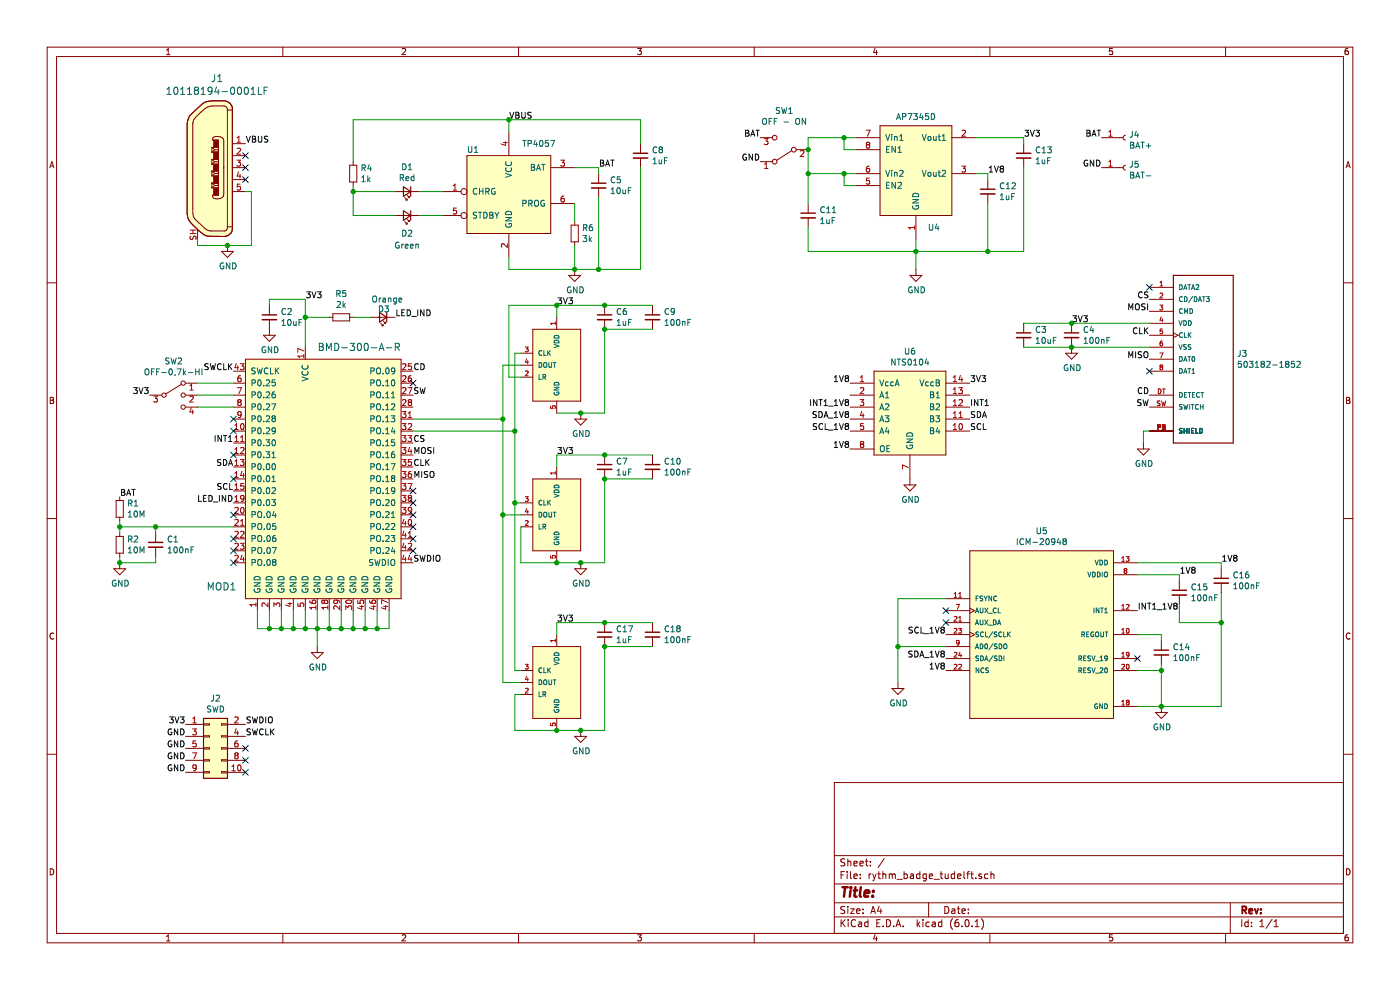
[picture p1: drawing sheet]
EESchema Schematic File Version 4
LIBS:rythm_badge_tudelft-cache
EELAYER 26 0
EELAYER END
$Descr A4 11693 8268
encoding utf-8
Sheet 1 1
Title ""
Date ""
Rev ""
Comp ""
Comment1 ""
Comment2 ""
Comment3 ""
Comment4 ""
$EndDescr
$Comp
L Device:LED_Small D3
U 1 1
P 3200 2650
F 0 "D3" H 3246 2582 50  0000 R CNN
F 1 "Orange" H 3300 2500 50  0000 R CNN
F 2 "LED_SMD:LED_0603_1608Metric" V 3200 2650 50  0001 C CNN
F 3 "~" V 3200 2650 50  0001 C CNN
F 4 "SML-D12D1WT86" H 0   0   50  0001 C CNN "MPN"
F 5 "Rohm Semiconductor" H 0   0   50  0001 C CNN "Manufacturer"
	1    3200 2650
	-1   0    0    1   
$EndComp
Text Label 6350 1150 2    50   ~ 0
BAT
$Comp
L power:GND #PWR011
U 1 1
P 7650 2250
F 0 "#PWR011" H 7650 2000 50  0001 C CNN
F 1 "GND" H 7655 2077 50  0000 C CNN
F 2 "" H 7650 2250 50  0001 C CNN
F 3 "" H 7650 2250 50  0001 C CNN
	1    7650 2250
	1    0    0    -1  
$EndComp
$Comp
L power:GND #PWR07
U 1 1
P 4800 2250
F 0 "#PWR07" H 4800 2000 50  0001 C CNN
F 1 "GND" H 4805 2077 50  0000 C CNN
F 2 "" H 4800 2250 50  0001 C CNN
F 3 "" H 4800 2250 50  0001 C CNN
	1    4800 2250
	1    0    0    -1  
$EndComp
$Comp
L Device:C_Small C11
U 1 1
P 6750 1800
F 0 "C11" H 6842 1846 50  0000 L CNN
F 1 "1uF" H 6842 1755 50  0000 L CNN
F 2 "Capacitor_SMD:C_0603_1608Metric" H 6750 1800 50  0001 C CNN
F 3 "~" H 6750 1800 50  0001 C CNN
F 4 "CL10B105KQ8NNNC" H 0   0   50  0001 C CNN "MPN"
F 5 "Samsung Electro-Mechanics" H 0   0   50  0001 C CNN "Manufacturer"
	1    6750 1800
	1    0    0    -1  
$EndComp
$Comp
L Device:C_Small C5
U 1 1
P 5000 1550
F 0 "C5" H 5092 1596 50  0000 L CNN
F 1 "10uF" H 5092 1505 50  0000 L CNN
F 2 "Capacitor_SMD:C_0603_1608Metric" H 5000 1550 50  0001 C CNN
F 3 "~" H 5000 1550 50  0001 C CNN
F 4 "JMK107ABJ106MA-T" H 0   0   50  0001 C CNN "MPN"
F 5 "Taiyo Yuden" H 0   0   50  0001 C CNN "Manufacturer"
	1    5000 1550
	1    0    0    -1  
$EndComp
Wire Wire Line
	7650 2250 7650 2100
Connection ~ 7650 2100
Wire Wire Line
	7650 2100 7650 2000
$Comp
L Device:C_Small C8
U 1 1
P 5350 1300
F 0 "C8" H 5442 1346 50  0000 L CNN
F 1 "1uF" H 5442 1255 50  0000 L CNN
F 2 "Capacitor_SMD:C_0603_1608Metric" H 5350 1300 50  0001 C CNN
F 3 "~" H 5350 1300 50  0001 C CNN
F 4 "CL10B105KQ8NNNC" H 0   0   50  0001 C CNN "MPN"
F 5 "Samsung Electro-Mechanics" H 0   0   50  0001 C CNN "Manufacturer"
	1    5350 1300
	1    0    0    -1  
$EndComp
$Comp
L Device:R_Small R6
U 1 1
P 4800 1950
F 0 "R6" H 4859 1996 50  0000 L CNN
F 1 "3k" H 4859 1905 50  0000 L CNN
F 2 "Resistor_SMD:R_0603_1608Metric" H 4800 1950 50  0001 C CNN
F 3 "~" H 4800 1950 50  0001 C CNN
F 4 "CRCW06033K00FKEAC" H 0   0   50  0001 C CNN "MPN"
F 5 "Vishay / Dale" H 0   0   50  0001 C CNN "Manufacturer"
	1    4800 1950
	1    0    0    -1  
$EndComp
$Comp
L Device:C_Small C12
U 1 1
P 8250 1600
F 0 "C12" H 8342 1646 50  0000 L CNN
F 1 "1uF" H 8342 1555 50  0000 L CNN
F 2 "Capacitor_SMD:C_0603_1608Metric" H 8250 1600 50  0001 C CNN
F 3 "~" H 8250 1600 50  0001 C CNN
F 4 "CL10B105KQ8NNNC" H 0   0   50  0001 C CNN "MPN"
F 5 "Samsung Electro-Mechanics" H 0   0   50  0001 C CNN "Manufacturer"
	1    8250 1600
	1    0    0    -1  
$EndComp
Wire Wire Line
	4800 1700 4800 1850
Wire Wire Line
	4800 2050 4800 2250
Wire Wire Line
	4800 2250 4250 2250
Wire Wire Line
	4250 2250 4250 2150
Wire Wire Line
	3500 1800 3700 1800
Wire Wire Line
	3700 1600 3500 1600
Connection ~ 4800 2250
Wire Wire Line
	4800 1400 5000 1400
Wire Wire Line
	5000 1400 5000 1450
Wire Wire Line
	5000 1650 5000 2250
Wire Wire Line
	5000 2250 4800 2250
Wire Wire Line
	5350 1400 5350 2250
Wire Wire Line
	5350 2250 5000 2250
Connection ~ 5000 2250
$Comp
L Custom_parts:TP4057 U1
U 1 1
P 4200 1650
F 0 "U1" H 3950 2050 50  0000 C CNN
F 1 "TP4057" H 4500 2100 50  0000 C CNN
F 2 "Package_TO_SOT_SMD:SOT-23-6" H 4150 2150 50  0001 C CNN
F 3 "" H 4150 2150 50  0001 C CNN
F 4 "TP4057-42-SOT26-R" H 0   0   50  0001 C CNN "MPN"
F 5 "Nanjing Extension Microelectronics" H 0   0   50  0001 C CNN "Manufacturer"
	1    4200 1650
	1    0    0    -1  
$EndComp
Wire Wire Line
	4250 1100 4250 1000
Wire Wire Line
	4250 1000 2950 1000
Text Label 4250 1000 0    50   ~ 0
VBUS
Text Label 2050 1200 0    50   ~ 0
VBUS
Text Label 5000 1400 0    50   ~ 0
BAT
$Comp
L power:GND #PWR04
U 1 1
P 2650 5400
F 0 "#PWR04" H 2650 5150 50  0001 C CNN
F 1 "GND" H 2655 5227 50  0000 C CNN
F 2 "" H 2650 5400 50  0001 C CNN
F 3 "" H 2650 5400 50  0001 C CNN
	1    2650 5400
	1    0    0    -1  
$EndComp
$Comp
L Device:C_Small C2
U 1 1
P 2250 2650
F 0 "C2" H 2342 2696 50  0000 L CNN
F 1 "10uF" H 2342 2605 50  0000 L CNN
F 2 "Capacitor_SMD:C_0603_1608Metric" H 2250 2650 50  0001 C CNN
F 3 "~" H 2250 2650 50  0001 C CNN
F 4 "JMK107ABJ106MA-T" H 0   0   50  0001 C CNN "MPN"
F 5 "Taiyo Yuden" H 0   0   50  0001 C CNN "Manufacturer"
	1    2250 2650
	1    0    0    -1  
$EndComp
Wire Wire Line
	2250 2550 2250 2500
Wire Wire Line
	2250 2500 2550 2500
Wire Wire Line
	2550 2500 2550 2650
$Comp
L power:GND #PWR03
U 1 1
P 2250 2750
F 0 "#PWR03" H 2250 2500 50  0001 C CNN
F 1 "GND" H 2255 2577 50  0000 C CNN
F 2 "" H 2250 2750 50  0001 C CNN
F 3 "" H 2250 2750 50  0001 C CNN
	1    2250 2750
	1    0    0    -1  
$EndComp
Wire Wire Line
	2150 5100 2150 5250
Wire Wire Line
	2150 5250 2250 5250
Wire Wire Line
	3250 5250 3250 5100
Wire Wire Line
	2250 5100 2250 5250
Connection ~ 2250 5250
Wire Wire Line
	2250 5250 2350 5250
Wire Wire Line
	2350 5250 2350 5100
Connection ~ 2350 5250
Wire Wire Line
	2350 5250 2450 5250
Wire Wire Line
	2450 5100 2450 5250
Connection ~ 2450 5250
Wire Wire Line
	2450 5250 2550 5250
Wire Wire Line
	2550 5100 2550 5250
Connection ~ 2550 5250
Wire Wire Line
	2550 5250 2650 5250
Wire Wire Line
	2650 5100 2650 5250
Connection ~ 2650 5250
Wire Wire Line
	2650 5250 2750 5250
Wire Wire Line
	2750 5100 2750 5250
Connection ~ 2750 5250
Wire Wire Line
	2750 5250 2850 5250
Wire Wire Line
	2850 5100 2850 5250
Connection ~ 2850 5250
Wire Wire Line
	2850 5250 2950 5250
Wire Wire Line
	2950 5100 2950 5250
Connection ~ 2950 5250
Wire Wire Line
	2950 5250 3050 5250
Wire Wire Line
	3050 5100 3050 5250
Connection ~ 3050 5250
Wire Wire Line
	3050 5250 3150 5250
Wire Wire Line
	3150 5100 3150 5250
Connection ~ 3150 5250
Wire Wire Line
	3150 5250 3250 5250
Wire Wire Line
	2650 5400 2650 5250
Text Label 3450 4700 0    50   ~ 0
SWDIO
Text Label 1950 3100 2    50   ~ 0
SWCLK
$Comp
L MP34DT05-A:MP34DT05-A U2
U 1 1
P 4650 3050
F 0 "U2" H 4650 3050 50  0001 L BNN
F 1 "MP34DT05-A" H 4650 3050 50  0001 L BNN
F 2 "custom_libs:MP34DT06" H 4650 3050 50  0001 L BNN
F 3 "None" H 4650 3050 50  0001 L BNN
F 4 "MP34DT05-A" H 4650 3050 50  0001 L BNN "Field4"
F 5 "Mic Omni-Directional -26dB 3.6Vdc Rectangular Solder Pad" H 4650 3050 50  0001 L BNN "Field5"
F 6 "Unavailable" H 4650 3050 50  0001 L BNN "Field6"
F 7 "None" H 4650 3050 50  0001 L BNN "Field7"
F 8 "STMicroelectronics" H 4650 3050 50  0001 L BNN "Field8"
F 9 "MP34DT05TR-A" H 0   0   50  0001 C CNN "MPN"
F 10 "STMicroelectronics" H 0   0   50  0001 C CNN "Manufacturer"
	1    4650 3050
	1    0    0    -1  
$EndComp
$Comp
L Device:C_Small C6
U 1 1
P 5050 2650
F 0 "C6" H 5142 2696 50  0000 L CNN
F 1 "1uF" H 5142 2605 50  0000 L CNN
F 2 "Capacitor_SMD:C_0603_1608Metric" H 5050 2650 50  0001 C CNN
F 3 "~" H 5050 2650 50  0001 C CNN
F 4 "CL10B105KQ8NNNC" H 0   0   50  0001 C CNN "MPN"
F 5 "Samsung Electro-Mechanics" H 0   0   50  0001 C CNN "Manufacturer"
	1    5050 2650
	1    0    0    -1  
$EndComp
$Comp
L Device:C_Small C9
U 1 1
P 5450 2650
F 0 "C9" H 5542 2696 50  0000 L CNN
F 1 "100nF" H 5542 2605 50  0000 L CNN
F 2 "Capacitor_SMD:C_0603_1608Metric" H 5450 2650 50  0001 C CNN
F 3 "~" H 5450 2650 50  0001 C CNN
F 4 "CL10B104KB8NNNC" H 0   0   50  0001 C CNN "MPN"
F 5 "Samsung Electro-Mechanics" H 0   0   50  0001 C CNN "Manufacturer"
	1    5450 2650
	1    0    0    -1  
$EndComp
Wire Wire Line
	5450 2550 5050 2550
Wire Wire Line
	4650 2550 4650 2650
Connection ~ 5050 2550
Wire Wire Line
	5050 2550 4650 2550
Wire Wire Line
	5450 2750 5050 2750
Wire Wire Line
	5050 2750 5050 3450
Wire Wire Line
	5050 3450 4850 3450
Connection ~ 5050 2750
$Comp
L power:GND #PWR08
U 1 1
P 4850 3450
F 0 "#PWR08" H 4850 3200 50  0001 C CNN
F 1 "GND" H 4855 3277 50  0000 C CNN
F 2 "" H 4850 3450 50  0001 C CNN
F 3 "" H 4850 3450 50  0001 C CNN
	1    4850 3450
	1    0    0    -1  
$EndComp
Connection ~ 4850 3450
Wire Wire Line
	4850 3450 4650 3450
Text Label 4650 2550 0    50   ~ 0
3V3
$Comp
L MP34DT05-A:MP34DT05-A U3
U 1 1
P 4650 4300
F 0 "U3" H 4650 4300 50  0001 L BNN
F 1 "MP34DT05-A" H 4650 4300 50  0001 L BNN
F 2 "custom_libs:MP34DT06" H 4650 4300 50  0001 L BNN
F 3 "None" H 4650 4300 50  0001 L BNN
F 4 "MP34DT05-A" H 4650 4300 50  0001 L BNN "Field4"
F 5 "Mic Omni-Directional -26dB 3.6Vdc Rectangular Solder Pad" H 4650 4300 50  0001 L BNN "Field5"
F 6 "Unavailable" H 4650 4300 50  0001 L BNN "Field6"
F 7 "None" H 4650 4300 50  0001 L BNN "Field7"
F 8 "STMicroelectronics" H 4650 4300 50  0001 L BNN "Field8"
F 9 "MP34DT05TR-A" H 0   0   50  0001 C CNN "MPN"
F 10 "STMicroelectronics" H 0   0   50  0001 C CNN "Manufacturer"
	1    4650 4300
	1    0    0    -1  
$EndComp
$Comp
L Device:C_Small C7
U 1 1
P 5050 3900
F 0 "C7" H 5142 3946 50  0000 L CNN
F 1 "1uF" H 5142 3855 50  0000 L CNN
F 2 "Capacitor_SMD:C_0603_1608Metric" H 5050 3900 50  0001 C CNN
F 3 "~" H 5050 3900 50  0001 C CNN
F 4 "CL10B105KQ8NNNC" H 0   0   50  0001 C CNN "MPN"
F 5 "Samsung Electro-Mechanics" H 0   0   50  0001 C CNN "Manufacturer"
	1    5050 3900
	1    0    0    -1  
$EndComp
$Comp
L Device:C_Small C10
U 1 1
P 5450 3900
F 0 "C10" H 5542 3946 50  0000 L CNN
F 1 "100nF" H 5542 3855 50  0000 L CNN
F 2 "Capacitor_SMD:C_0603_1608Metric" H 5450 3900 50  0001 C CNN
F 3 "~" H 5450 3900 50  0001 C CNN
F 4 "CL10B104KB8NNNC" H 0   0   50  0001 C CNN "MPN"
F 5 "Samsung Electro-Mechanics" H 0   0   50  0001 C CNN "Manufacturer"
	1    5450 3900
	1    0    0    -1  
$EndComp
Wire Wire Line
	5450 3800 5050 3800
Wire Wire Line
	4650 3800 4650 3900
Connection ~ 5050 3800
Wire Wire Line
	5050 3800 4650 3800
Wire Wire Line
	5450 4000 5050 4000
Wire Wire Line
	5050 4000 5050 4700
Wire Wire Line
	5050 4700 4850 4700
Connection ~ 5050 4000
$Comp
L power:GND #PWR09
U 1 1
P 4850 4700
F 0 "#PWR09" H 4850 4450 50  0001 C CNN
F 1 "GND" H 4855 4527 50  0000 C CNN
F 2 "" H 4850 4700 50  0001 C CNN
F 3 "" H 4850 4700 50  0001 C CNN
	1    4850 4700
	1    0    0    -1  
$EndComp
Connection ~ 4850 4700
Wire Wire Line
	4850 4700 4650 4700
Text Label 4650 3800 0    50   ~ 0
3V3
Wire Wire Line
	4350 4300 4200 4300
Wire Wire Line
	4200 4300 4200 3500
Wire Wire Line
	4200 3050 4350 3050
Wire Wire Line
	4350 2950 4300 2950
Wire Wire Line
	4300 2950 4300 3600
Wire Wire Line
	4300 4200 4350 4200
Wire Wire Line
	4350 4400 4350 4700
Wire Wire Line
	4350 4700 4650 4700
Connection ~ 4650 4700
Wire Wire Line
	4350 3150 4250 3150
Wire Wire Line
	4250 3150 4250 2550
Wire Wire Line
	4250 2550 4650 2550
Connection ~ 4650 2550
Wire Wire Line
	3450 3500 4200 3500
Connection ~ 4200 3500
Wire Wire Line
	4200 3500 4200 3050
Wire Wire Line
	3450 3600 4300 3600
Connection ~ 4300 3600
Wire Wire Line
	4300 3600 4300 4200
$Comp
L Device:C_Small C1
U 1 1
P 1300 4550
F 0 "C1" H 1392 4596 50  0000 L CNN
F 1 "100nF" H 1392 4505 50  0000 L CNN
F 2 "Capacitor_SMD:C_0603_1608Metric" H 1300 4550 50  0001 C CNN
F 3 "~" H 1300 4550 50  0001 C CNN
F 4 "CL10B104KB8NNNC" H 0   0   50  0001 C CNN "MPN"
F 5 "Samsung Electro-Mechanics" H 0   0   50  0001 C CNN "Manufacturer"
	1    1300 4550
	1    0    0    -1  
$EndComp
$Comp
L Device:R_Small R2
U 1 1
P 1000 4550
F 0 "R2" H 1059 4596 50  0000 L CNN
F 1 "10M" H 1059 4505 50  0000 L CNN
F 2 "Resistor_SMD:R_0603_1608Metric" H 1000 4550 50  0001 C CNN
F 3 "~" H 1000 4550 50  0001 C CNN
F 4 "CRCW060310M0FKEAC" H 0   0   50  0001 C CNN "MPN"
F 5 "Vishay / Dale" H 0   0   50  0001 C CNN "Manufacturer"
	1    1000 4550
	1    0    0    -1  
$EndComp
$Comp
L Device:R_Small R1
U 1 1
P 1000 4250
F 0 "R1" H 1059 4296 50  0000 L CNN
F 1 "10M" H 1059 4205 50  0000 L CNN
F 2 "Resistor_SMD:R_0603_1608Metric" H 1000 4250 50  0001 C CNN
F 3 "~" H 1000 4250 50  0001 C CNN
F 4 "CRCW060310M0FKEAC" H 0   0   50  0001 C CNN "MPN"
F 5 "Vishay / Dale" H 0   0   50  0001 C CNN "Manufacturer"
	1    1000 4250
	1    0    0    -1  
$EndComp
Wire Wire Line
	1000 4350 1000 4400
Wire Wire Line
	1300 4450 1300 4400
Wire Wire Line
	1300 4400 1000 4400
Connection ~ 1000 4400
Wire Wire Line
	1000 4400 1000 4450
Wire Wire Line
	1300 4650 1300 4700
Wire Wire Line
	1300 4700 1000 4700
Wire Wire Line
	1000 4700 1000 4650
$Comp
L power:GND #PWR01
U 1 1
P 1000 4700
F 0 "#PWR01" H 1000 4450 50  0001 C CNN
F 1 "GND" H 1005 4527 50  0000 C CNN
F 2 "" H 1000 4700 50  0001 C CNN
F 3 "" H 1000 4700 50  0001 C CNN
	1    1000 4700
	1    0    0    -1  
$EndComp
Connection ~ 1000 4700
Wire Wire Line
	1300 4400 1950 4400
Connection ~ 1300 4400
Text Label 1000 4150 0    50   ~ 0
BAT
$Comp
L Device:R_Small R5
U 1 1
P 2850 2650
F 0 "R5" V 2654 2650 50  0000 C CNN
F 1 "2k" V 2745 2650 50  0000 C CNN
F 2 "Resistor_SMD:R_0603_1608Metric" H 2850 2650 50  0001 C CNN
F 3 "~" H 2850 2650 50  0001 C CNN
F 4 "CRCW06032K00FKEAC" H 0   0   50  0001 C CNN "MPN"
F 5 "Vishay / Dale" H 0   0   50  0001 C CNN "Manufacturer"
	1    2850 2650
	0    1    1    0   
$EndComp
Wire Wire Line
	2550 2650 2750 2650
Connection ~ 2550 2650
Wire Wire Line
	2550 2650 2550 2900
$Comp
L power:GND #PWR06
U 1 1
P 9550 3700
F 0 "#PWR06" H 9550 3450 50  0001 C CNN
F 1 "GND" H 9555 3527 50  0000 C CNN
F 2 "" H 9550 3700 50  0001 C CNN
F 3 "" H 9550 3700 50  0001 C CNN
	1    9550 3700
	1    0    0    -1  
$EndComp
$Comp
L Device:C_Small C4
U 1 1
P 8950 2800
F 0 "C4" H 9042 2846 50  0000 L CNN
F 1 "100nF" H 9042 2755 50  0000 L CNN
F 2 "Capacitor_SMD:C_0603_1608Metric" H 8950 2800 50  0001 C CNN
F 3 "~" H 8950 2800 50  0001 C CNN
F 4 "CL10B104KB8NNNC" H 0   0   50  0001 C CNN "MPN"
F 5 "Samsung Electro-Mechanics" H 0   0   50  0001 C CNN "Manufacturer"
	1    8950 2800
	1    0    0    -1  
$EndComp
$Comp
L Device:C_Small C3
U 1 1
P 8550 2800
F 0 "C3" H 8642 2846 50  0000 L CNN
F 1 "10uF" H 8642 2755 50  0000 L CNN
F 2 "Capacitor_SMD:C_0603_1608Metric" H 8550 2800 50  0001 C CNN
F 3 "~" H 8550 2800 50  0001 C CNN
F 4 "JMK107ABJ106MA-T" H 0   0   50  0001 C CNN "MPN"
F 5 "Taiyo Yuden" H 0   0   50  0001 C CNN "Manufacturer"
	1    8550 2800
	1    0    0    -1  
$EndComp
Wire Wire Line
	9600 2700 8950 2700
Connection ~ 8950 2700
Wire Wire Line
	8950 2700 8550 2700
Wire Wire Line
	8550 2900 8950 2900
Connection ~ 8950 2900
Text Label 9600 2500 2    50   ~ 0
CS
Text Label 9600 2600 2    50   ~ 0
MOSI
Text Label 9600 3000 2    50   ~ 0
MISO
Text Label 9600 2800 2    50   ~ 0
CLK
Wire Wire Line
	9600 2900 8950 2900
$Comp
L power:GND #PWR05
U 1 1
P 8950 2900
F 0 "#PWR05" H 8950 2650 50  0001 C CNN
F 1 "GND" H 8955 2727 50  0000 C CNN
F 2 "" H 8950 2900 50  0001 C CNN
F 3 "" H 8950 2900 50  0001 C CNN
	1    8950 2900
	1    0    0    -1  
$EndComp
Text Label 9600 3300 2    50   ~ 0
CD
Text Label 9500 5100 0    50   ~ 0
INT1_1V8
$Comp
L power:GND #PWR014
U 1 1
P 9700 5900
F 0 "#PWR014" H 9700 5650 50  0001 C CNN
F 1 "GND" H 9705 5727 50  0000 C CNN
F 2 "" H 9700 5900 50  0001 C CNN
F 3 "" H 9700 5900 50  0001 C CNN
	1    9700 5900
	1    0    0    -1  
$EndComp
$Comp
L Device:C_Small C16
U 1 1
P 10200 4850
F 0 "C16" H 10292 4896 50  0000 L CNN
F 1 "100nF" H 10292 4805 50  0000 L CNN
F 2 "Capacitor_SMD:C_0603_1608Metric" H 10200 4850 50  0001 C CNN
F 3 "~" H 10200 4850 50  0001 C CNN
F 4 "CL10B104KB8NNNC" H 0   0   50  0001 C CNN "MPN"
F 5 "Samsung Electro-Mechanics" H 0   0   50  0001 C CNN "Manufacturer"
	1    10200 4850
	1    0    0    -1  
$EndComp
Text Label 7900 5500 2    50   ~ 0
SDA_1V8
Text Label 7900 5300 2    50   ~ 0
SCL_1V8
Text Label 1950 3900 2    50   ~ 0
SDA
Text Label 1950 4100 2    50   ~ 0
SCL
Text Label 1950 3700 2    50   ~ 0
INT1
NoConn ~ 1950 3600
NoConn ~ 1950 4300
NoConn ~ 3450 4600
NoConn ~ 3450 4100
NoConn ~ 3450 3200
Text Label 3450 3700 0    50   ~ 0
CS
Text Label 3450 3800 0    50   ~ 0
MOSI
Text Label 3450 3900 0    50   ~ 0
CLK
Text Label 3450 4000 0    50   ~ 0
MISO
Text Label 3450 3100 0    50   ~ 0
CD
$Comp
L Device:LED_Small D2
U 1 1
P 3400 1800
F 0 "D2" H 3400 1950 50  0000 C CNN
F 1 "Green" H 3400 2050 50  0000 C CNN
F 2 "LED_SMD:LED_0603_1608Metric" V 3400 1800 50  0001 C CNN
F 3 "~" V 3400 1800 50  0001 C CNN
F 4 "SML-D12M8WT86" H 0   0   50  0001 C CNN "MPN"
F 5 "Rohm Semiconductor" H 0   0   50  0001 C CNN "Manufacturer"
	1    3400 1800
	-1   0    0    1   
$EndComp
$Comp
L Device:LED_Small D1
U 1 1
P 3400 1600
F 0 "D1" H 3400 1395 50  0000 C CNN
F 1 "Red" H 3400 1486 50  0000 C CNN
F 2 "LED_SMD:LED_0603_1608Metric" V 3400 1600 50  0001 C CNN
F 3 "~" V 3400 1600 50  0001 C CNN
F 4 "SML-D12V1WT86" H 0   0   50  0001 C CNN "MPN"
F 5 "Rohm Semiconductor" H 0   0   50  0001 C CNN "Manufacturer"
	1    3400 1600
	-1   0    0    1   
$EndComp
$Comp
L Device:R_Small R4
U 1 1
P 2950 1450
F 0 "R4" H 2891 1404 50  0000 R CNN
F 1 "1k" H 2891 1495 50  0000 R CNN
F 2 "Resistor_SMD:R_0603_1608Metric" H 2950 1450 50  0001 C CNN
F 3 "~" H 2950 1450 50  0001 C CNN
F 4 "CRCW06031K00FKEAC" H 0   0   50  0001 C CNN "MPN"
F 5 "Vishay / Dale" H 0   0   50  0001 C CNN "Manufacturer"
	1    2950 1450
	-1   0    0    1   
$EndComp
Wire Wire Line
	2950 1800 3300 1800
Wire Wire Line
	2950 1550 2950 1600
Wire Wire Line
	2950 1600 3300 1600
Wire Wire Line
	2950 1350 2950 1000
Text Label 1550 6050 2    50   ~ 0
3V3
Text Label 2050 6050 0    50   ~ 0
SWDIO
Text Label 2050 6150 0    50   ~ 0
SWCLK
NoConn ~ 2050 6250
NoConn ~ 2050 6350
NoConn ~ 2050 6450
Text Label 1550 6150 2    50   ~ 0
GND
Text Label 1550 6250 2    50   ~ 0
GND
Text Label 1550 6350 2    50   ~ 0
GND
Text Label 1550 6450 2    50   ~ 0
GND
$Comp
L Connector_Generic:Conn_02x05_Odd_Even J2
U 1 1
P 1750 6250
F 0 "J2" H 1800 6667 50  0000 C CNN
F 1 "SWD" H 1800 6576 50  0000 C CNN
F 2 "Connector_PinHeader_1.27mm:PinHeader_2x05_P1.27mm_Vertical" H 1750 6250 50  0001 C CNN
F 3 "~" H 1750 6250 50  0001 C CNN
	1    1750 6250
	1    0    0    -1  
$EndComp
$Comp
L Connector:Conn_01x01_Female J4
U 1 1
P 9400 1150
F 0 "J4" H 9428 1176 50  0000 L CNN
F 1 "BAT+" H 9428 1085 50  0000 L CNN
F 2 "Connector_Wire:SolderWirePad_1x01_Drill1.2mm" H 9400 1150 50  0001 C CNN
F 3 "~" H 9400 1150 50  0001 C CNN
	1    9400 1150
	1    0    0    -1  
$EndComp
$Comp
L Connector:Conn_01x01_Female J5
U 1 1
P 9400 1400
F 0 "J5" H 9428 1426 50  0000 L CNN
F 1 "BAT-" H 9428 1335 50  0000 L CNN
F 2 "Connector_Wire:SolderWirePad_1x01_Drill1.2mm" H 9400 1400 50  0001 C CNN
F 3 "~" H 9400 1400 50  0001 C CNN
	1    9400 1400
	1    0    0    -1  
$EndComp
Text Label 9200 1150 2    50   ~ 0
BAT
Text Label 9200 1400 2    50   ~ 0
GND
Text Label 8950 2700 0    50   ~ 0
3V3
NoConn ~ 1950 4700
NoConn ~ 1950 4600
NoConn ~ 1950 4500
$Comp
L dk_RF-Transceiver-Modules:BMD-300-A-R MOD1
U 1 1
P 2650 4100
F 0 "MOD1" H 1850 3300 60  0000 C CNN
F 1 "BMD-300-A-R" H 3000 5300 60  0000 C CNN
F 2 "digikey-footprints:Bluetooth_Module_BMD-300" H 2850 4300 60  0001 L CNN
F 3 "http://go.rigado.com/BMD-300-Data-Sheet" H 2850 4400 60  0001 L CNN
F 4 "1604-1006-1-ND" H 2850 4500 60  0001 L CNN "Digi-Key_PN"
F 5 "BMD-300-A-R" H 2850 4600 60  0001 L CNN "MPN"
F 6 "RF/IF and RFID" H 2850 4700 60  0001 L CNN "Category"
F 7 "RF Transceiver Modules" H 2850 4800 60  0001 L CNN "Family"
F 8 "http://go.rigado.com/BMD-300-Data-Sheet" H 2850 4900 60  0001 L CNN "DK_Datasheet_Link"
F 9 "/product-detail/en/rigado-inc/BMD-300-A-R/1604-1006-1-ND/5878285" H 2850 5000 60  0001 L CNN "DK_Detail_Page"
F 10 "MOD BLE 5.0 NORDIC NRF52832 SOC" H 2850 5100 60  0001 L CNN "Description"
F 11 "Rigado, Inc." H 2850 5200 60  0001 L CNN "Manufacturer"
F 12 "Active" H 2850 5300 60  0001 L CNN "Status"
	1    2650 4100
	1    0    0    -1  
$EndComp
NoConn ~ 3450 4200
NoConn ~ 3450 4400
NoConn ~ 3450 4500
$Comp
L 503182-1852:503182-1852 J3
U 1 1
P 9800 3000
F 0 "J3" H 10329 3046 50  0000 L CNN
F 1 "503182-1852" H 10329 2955 50  0000 L CNN
F 2 "503182-1852:MOLEX_503182-1852" H 9800 3000 50  0001 L BNN
F 3 "WM12834CT-ND" H 9800 3000 50  0001 L BNN
F 4 "Molex" H 9800 3000 50  0001 L BNN "Field4"
F 5 "MICRO SD NORMAL ULTRALOWPRO8CKTE" H 9800 3000 50  0001 L BNN "Field5"
F 6 "https://www.digikey.com/product-detail/en/molex/5031821852/WM12834CT-ND/5823232?utm_source=snapeda&utm_medium=aggregator&utm_campaign=symbol" H 9800 3000 50  0001 L BNN "Field6"
F 7 "5031821852" H 9800 3000 50  0001 L BNN "Field7"
F 8 "None" H 9800 3000 50  0001 L BNN "Field8"
F 9 "503182-1852" H 0   0   50  0001 C CNN "MPN"
F 10 "Molex" H 0   0   50  0001 C CNN "Manufacturer"
	1    9800 3000
	1    0    0    -1  
$EndComp
NoConn ~ 9600 2400
NoConn ~ 9600 3100
Wire Wire Line
	9550 3700 9550 3600
Wire Wire Line
	9550 3600 9600 3600
Text Label 9600 3400 2    50   ~ 0
SW
Text Label 3450 3300 0    50   ~ 0
SW
$Comp
L Custom_parts:AP7345D U4
U 1 1
P 7650 1350
F 0 "U4" H 7800 800 50  0000 C CNN
F 1 "AP7345D" H 7650 1724 50  0000 C CNN
F 2 "Package_DFN_QFN:X2-DFN1612-8" H 7500 1450 50  0001 C CNN
F 3 "" H 7500 1450 50  0001 C CNN
F 4 "AP7345D-3318RH4-7" H 0   0   50  0001 C CNN "MPN"
F 5 "Diodes Incorporated" H 0   0   50  0001 C CNN "Manufacturer"
	1    7650 1350
	1    0    0    -1  
$EndComp
Wire Wire Line
	6750 1250 6750 1150
Wire Wire Line
	6750 1150 7050 1150
Wire Wire Line
	7150 1450 7050 1450
Wire Wire Line
	6750 1450 6750 1250
Connection ~ 6750 1250
$Comp
L Device:C_Small C13
U 1 1
P 8550 1300
F 0 "C13" H 8642 1346 50  0000 L CNN
F 1 "1uF" H 8642 1255 50  0000 L CNN
F 2 "Capacitor_SMD:C_0603_1608Metric" H 8550 1300 50  0001 C CNN
F 3 "~" H 8550 1300 50  0001 C CNN
F 4 "CL10B105KQ8NNNC" H 0   0   50  0001 C CNN "MPN"
F 5 "Samsung Electro-Mechanics" H 0   0   50  0001 C CNN "Manufacturer"
	1    8550 1300
	1    0    0    -1  
$EndComp
Wire Wire Line
	8150 1150 8550 1150
Wire Wire Line
	8550 1150 8550 1200
Text Label 8550 1150 0    50   ~ 0
3V3
Wire Wire Line
	8150 1450 8250 1450
Wire Wire Line
	8250 1450 8250 1500
Text Label 8250 1450 0    50   ~ 0
1V8
Wire Wire Line
	8250 1700 8250 2100
Wire Wire Line
	7650 2100 8250 2100
Wire Wire Line
	8550 1400 8550 2100
Wire Wire Line
	8550 2100 8250 2100
Connection ~ 8250 2100
$Comp
L Switch:SW_SPDT SW1
U 1 1
P 6550 1250
F 0 "SW1" H 6550 925 50  0000 C CNN
F 1 "OFF - ON" H 6550 1016 50  0000 C CNN
F 2 "Button_Switch_SMD:SW_SPDT_PCM12" H 6550 1250 50  0001 C CNN
F 3 "" H 6550 1250 50  0001 C CNN
F 4 "PCM12SMTR" H 0   0   50  0001 C CNN "MPN"
F 5 "C&K Switches" H 0   0   50  0001 C CNN "Manufacturer"
	1    6550 1250
	-1   0    0    1   
$EndComp
Text Label 6350 1350 2    50   ~ 0
GND
Text Label 2550 2500 0    50   ~ 0
3V3
$Comp
L ICM-20948:ICM-20948 U5
U 1 1
P 8700 5300
F 0 "U5" H 8700 6165 50  0000 C CNN
F 1 "ICM-20948" H 8700 6074 50  0000 C CNN
F 2 "ICM-20948:QFN40P300X300X105-24N" H 8700 5300 50  0001 L BNN
F 3 "https://www.digikey.com/product-detail/en/tdk-invensense/ICM-20948/1428-1123-1-ND/7062698?utm_source=snapeda&utm_medium=aggregator&utm_campaign=symbol" H 8700 5300 50  0001 L BNN
F 4 "9 Axis=3 Axis Gyro+3 Axis Accel+Compass. Pin For Pin With m" H 8700 5300 50  0001 L BNN "Field4"
F 5 "TDK InvenSense" H 8700 5300 50  0001 L BNN "Field5"
F 6 "1428-1123-1-ND" H 8700 5300 50  0001 L BNN "Field6"
F 7 "ICM-20948" H 8700 5300 50  0001 L BNN "Field7"
F 8 "QFN-24 InvenSense" H 8700 5300 50  0001 L BNN "Field8"
F 9 "ICM-20948" H 0   0   50  0001 C CNN "MPN"
F 10 "TDK" H 0   0   50  0001 C CNN "Manufacturer"
	1    8700 5300
	1    0    0    -1  
$EndComp
$Comp
L Device:C_Small C15
U 1 1
P 9850 4950
F 0 "C15" H 9942 4996 50  0000 L CNN
F 1 "100nF" H 9942 4905 50  0000 L CNN
F 2 "Capacitor_SMD:C_0603_1608Metric" H 9850 4950 50  0001 C CNN
F 3 "~" H 9850 4950 50  0001 C CNN
F 4 "CL10B104KB8NNNC" H 0   0   50  0001 C CNN "MPN"
F 5 "Samsung Electro-Mechanics" H 0   0   50  0001 C CNN "Manufacturer"
	1    9850 4950
	1    0    0    -1  
$EndComp
$Comp
L Device:C_Small C14
U 1 1
P 9700 5450
F 0 "C14" H 9792 5496 50  0000 L CNN
F 1 "100nF" H 9792 5405 50  0000 L CNN
F 2 "Capacitor_SMD:C_0603_1608Metric" H 9700 5450 50  0001 C CNN
F 3 "~" H 9700 5450 50  0001 C CNN
F 4 "CL10B104KB8NNNC" H 0   0   50  0001 C CNN "MPN"
F 5 "Samsung Electro-Mechanics" H 0   0   50  0001 C CNN "Manufacturer"
	1    9700 5450
	1    0    0    -1  
$EndComp
Wire Wire Line
	9500 4700 10200 4700
Wire Wire Line
	10200 4700 10200 4750
Wire Wire Line
	9850 5050 9850 5200
Wire Wire Line
	9850 5200 10200 5200
Wire Wire Line
	10200 5200 10200 4950
Wire Wire Line
	9500 5300 9700 5300
Wire Wire Line
	9700 5300 9700 5350
Wire Wire Line
	10200 5200 10200 5900
Wire Wire Line
	10200 5900 9700 5900
Connection ~ 10200 5200
Wire Wire Line
	9700 5550 9700 5600
Connection ~ 9700 5900
Wire Wire Line
	9700 5900 9500 5900
NoConn ~ 7900 5100
Wire Wire Line
	7900 5400 7500 5400
Wire Wire Line
	7500 5400 7500 5700
Wire Wire Line
	7900 5000 7500 5000
Wire Wire Line
	7500 5000 7500 5400
Connection ~ 7500 5400
NoConn ~ 9500 5500
Wire Wire Line
	9500 5600 9700 5600
Connection ~ 9700 5600
Wire Wire Line
	9700 5600 9700 5900
NoConn ~ 7900 5200
$Comp
L power:GND #PWR010
U 1 1
P 7500 5700
F 0 "#PWR010" H 7500 5450 50  0001 C CNN
F 1 "GND" H 7505 5527 50  0000 C CNN
F 2 "" H 7500 5700 50  0001 C CNN
F 3 "" H 7500 5700 50  0001 C CNN
	1    7500 5700
	1    0    0    -1  
$EndComp
Text Label 9850 4800 0    50   ~ 0
1V8
Text Label 7900 5600 2    50   ~ 0
1V8
Text Label 7100 3200 2    50   ~ 0
1V8
Text Label 7100 3500 2    50   ~ 0
SDA_1V8
Text Label 7100 3600 2    50   ~ 0
SCL_1V8
Text Label 8100 3500 0    50   ~ 0
SDA
Text Label 8100 3600 0    50   ~ 0
SCL
$Comp
L power:GND #PWR013
U 1 1
P 7600 4000
F 0 "#PWR013" H 7600 3750 50  0001 C CNN
F 1 "GND" H 7605 3827 50  0000 C CNN
F 2 "" H 7600 4000 50  0001 C CNN
F 3 "" H 7600 4000 50  0001 C CNN
	1    7600 4000
	1    0    0    -1  
$EndComp
NoConn ~ 1950 3500
$Comp
L Switch:SW_SP3T SW2
U 1 1
P 1450 3300
F 0 "SW2" H 1450 3583 50  0000 C CNN
F 1 "OFF-0,7k-HI" H 1450 3492 50  0000 C CNN
F 2 "Button_Switch_SMD:SW_SP3T_PCM13" H 825 3475 50  0001 C CNN
F 3 "" H 825 3475 50  0001 C CNN
F 4 "PCM13SMTR" H 0   0   50  0001 C CNN "MPN"
F 5 "C&K Switches" H 0   0   50  0001 C CNN "Manufacturer"
	1    1450 3300
	1    0    0    -1  
$EndComp
Text Label 1250 3300 2    50   ~ 0
3V3
Wire Wire Line
	1650 3200 1950 3200
Wire Wire Line
	1950 3300 1650 3300
Wire Wire Line
	1650 3400 1950 3400
NoConn ~ 2050 1300
NoConn ~ 2050 1400
NoConn ~ 2050 1500
$Comp
L power:GND #PWR0101
U 1 1
P 1900 2050
F 0 "#PWR0101" H 1900 1800 50  0001 C CNN
F 1 "GND" H 1905 1877 50  0000 C CNN
F 2 "" H 1900 2050 50  0001 C CNN
F 3 "" H 1900 2050 50  0001 C CNN
	1    1900 2050
	1    0    0    -1  
$EndComp
Wire Wire Line
	2950 1800 2950 1600
Connection ~ 2950 1600
$Comp
L dk_USB-DVI-HDMI-Connectors:10118194-0001LF J1
U 1 1
P 1750 1400
F 0 "J1" H 1813 2145 60  0000 C CNN
F 1 "10118194-0001LF" H 1813 2039 60  0000 C CNN
F 2 "digikey-footprints:USB_Micro_B_Female_10118194-0001LF" H 1950 1600 60  0001 L CNN
F 3 "http://www.amphenol-icc.com/media/wysiwyg/files/drawing/10118194.pdf" H 1950 1700 60  0001 L CNN
F 4 "609-4618-1-ND" H 1950 1800 60  0001 L CNN "Digi-Key_PN"
F 5 "10118194-0011LF" H 1950 1900 60  0001 L CNN "MPN"
F 6 "Connectors, Interconnects" H 1950 2000 60  0001 L CNN "Category"
F 7 "USB, DVI, HDMI Connectors" H 1950 2100 60  0001 L CNN "Family"
F 8 "http://www.amphenol-icc.com/media/wysiwyg/files/drawing/10118194.pdf" H 1950 2200 60  0001 L CNN "DK_Datasheet_Link"
F 9 "/product-detail/en/amphenol-icc-fci/10118194-0001LF/609-4618-1-ND/2785382" H 1950 2300 60  0001 L CNN "DK_Detail_Page"
F 10 "CONN RCPT USB2.0 MICRO B SMD R/A" H 1950 2400 60  0001 L CNN "Description"
F 11 "Amphenol ICC (FCI)" H 1950 2500 60  0001 L CNN "Manufacturer"
F 12 "Active" H 1950 2600 60  0001 L CNN "Status"
	1    1750 1400
	1    0    0    -1  
$EndComp
Wire Wire Line
	2050 1600 2100 1600
Wire Wire Line
	2100 1600 2100 2050
Wire Wire Line
	2100 2050 1900 2050
Wire Wire Line
	1650 2050 1650 2000
Connection ~ 1900 2050
Wire Wire Line
	1900 2050 1650 2050
Wire Wire Line
	4250 1000 5350 1000
Wire Wire Line
	5350 1000 5350 1200
Connection ~ 4250 1000
Wire Wire Line
	7150 1550 7050 1550
Wire Wire Line
	7050 1550 7050 1450
Connection ~ 7050 1450
Wire Wire Line
	7050 1450 6750 1450
Wire Wire Line
	7150 1250 7050 1250
Wire Wire Line
	7050 1250 7050 1150
Connection ~ 7050 1150
Wire Wire Line
	7050 1150 7150 1150
Wire Wire Line
	6750 2100 6750 1900
Wire Wire Line
	6750 2100 7650 2100
Wire Wire Line
	6750 1700 6750 1450
Connection ~ 6750 1450
Wire Wire Line
	2950 2650 3100 2650
Text Label 1950 4200 2    50   ~ 0
LED_IND
Text Label 3300 2650 0    50   ~ 0
LED_IND
NoConn ~ 1950 4000
NoConn ~ 1950 3800
NoConn ~ 3450 4300
$Comp
L Custom_parts:NTS0104 U6
U 1 1
P 7600 3450
F 0 "U6" H 7600 3965 50  0000 C CNN
F 1 "NTS0104" H 7600 3874 50  0000 C CNN
F 2 "QFN50PX250X300X100-15N:QFN50PX250X300X100-15N" H 7600 3450 50  0001 C CNN
F 3 "" H 7600 3450 50  0001 C CNN
F 4 "NTS0104BQ,115" H 0   0   50  0001 C CNN "MPN"
F 5 "NXP" H 0   0   50  0001 C CNN "Manufacturer"
	1    7600 3450
	1    0    0    -1  
$EndComp
Wire Wire Line
	9850 4850 9850 4800
Wire Wire Line
	9850 4800 9500 4800
Text Label 10200 4700 0    50   ~ 0
1V8
Text Label 8100 3200 0    50   ~ 0
3V3
Text Label 7100 3400 2    50   ~ 0
INT1_1V8
Text Label 8100 3400 0    50   ~ 0
INT1
Text Label 7100 3750 2    50   ~ 0
1V8
$Comp
L MP34DT05-A:MP34DT05-A U7
U 1 1
P 4650 5700
F 0 "U7" H 4650 5700 50  0001 L BNN
F 1 "MP34DT05-A" H 4650 5700 50  0001 L BNN
F 2 "custom_libs:MP34DT06" H 4650 5700 50  0001 L BNN
F 3 "None" H 4650 5700 50  0001 L BNN
F 4 "MP34DT05-A" H 4650 5700 50  0001 L BNN "Field4"
F 5 "Mic Omni-Directional -26dB 3.6Vdc Rectangular Solder Pad" H 4650 5700 50  0001 L BNN "Field5"
F 6 "Unavailable" H 4650 5700 50  0001 L BNN "Field6"
F 7 "None" H 4650 5700 50  0001 L BNN "Field7"
F 8 "STMicroelectronics" H 4650 5700 50  0001 L BNN "Field8"
F 9 "MP34DT05TR-A" H 0   0   50  0001 C CNN "MPN"
F 10 "STMicroelectronics" H 0   0   50  0001 C CNN "Manufacturer"
	1    4650 5700
	1    0    0    -1  
$EndComp
$Comp
L Device:C_Small C17
U 1 1
P 5050 5300
F 0 "C17" H 5142 5346 50  0000 L CNN
F 1 "1uF" H 5142 5255 50  0000 L CNN
F 2 "Capacitor_SMD:C_0603_1608Metric" H 5050 5300 50  0001 C CNN
F 3 "~" H 5050 5300 50  0001 C CNN
F 4 "CL10B105KQ8NNNC" H 0   0   50  0001 C CNN "MPN"
F 5 "Samsung Electro-Mechanics" H 0   0   50  0001 C CNN "Manufacturer"
	1    5050 5300
	1    0    0    -1  
$EndComp
$Comp
L Device:C_Small C18
U 1 1
P 5450 5300
F 0 "C18" H 5542 5346 50  0000 L CNN
F 1 "100nF" H 5542 5255 50  0000 L CNN
F 2 "Capacitor_SMD:C_0603_1608Metric" H 5450 5300 50  0001 C CNN
F 3 "~" H 5450 5300 50  0001 C CNN
F 4 "CL10B104KB8NNNC" H 0   0   50  0001 C CNN "MPN"
F 5 "Samsung Electro-Mechanics" H 0   0   50  0001 C CNN "Manufacturer"
	1    5450 5300
	1    0    0    -1  
$EndComp
Wire Wire Line
	5450 5200 5050 5200
Wire Wire Line
	4650 5200 4650 5300
Connection ~ 5050 5200
Wire Wire Line
	5050 5200 4650 5200
Wire Wire Line
	5450 5400 5050 5400
Wire Wire Line
	5050 5400 5050 6100
Wire Wire Line
	5050 6100 4850 6100
Connection ~ 5050 5400
$Comp
L power:GND #PWR02
U 1 1
P 4850 6100
F 0 "#PWR02" H 4850 5850 50  0001 C CNN
F 1 "GND" H 4855 5927 50  0000 C CNN
F 2 "" H 4850 6100 50  0001 C CNN
F 3 "" H 4850 6100 50  0001 C CNN
	1    4850 6100
	1    0    0    -1  
$EndComp
Connection ~ 4850 6100
Wire Wire Line
	4850 6100 4650 6100
Text Label 4650 5200 0    50   ~ 0
3V3
Wire Wire Line
	4350 5700 4200 5700
Wire Wire Line
	4300 5600 4350 5600
Wire Wire Line
	4350 5800 4300 5800
Wire Wire Line
	4300 5800 4300 6100
Wire Wire Line
	4300 6100 4650 6100
Connection ~ 4650 6100
Wire Wire Line
	4200 4300 4200 5700
Connection ~ 4200 4300
Wire Wire Line
	4300 4200 4300 5600
Connection ~ 4300 4200
$EndSCHEMATC
